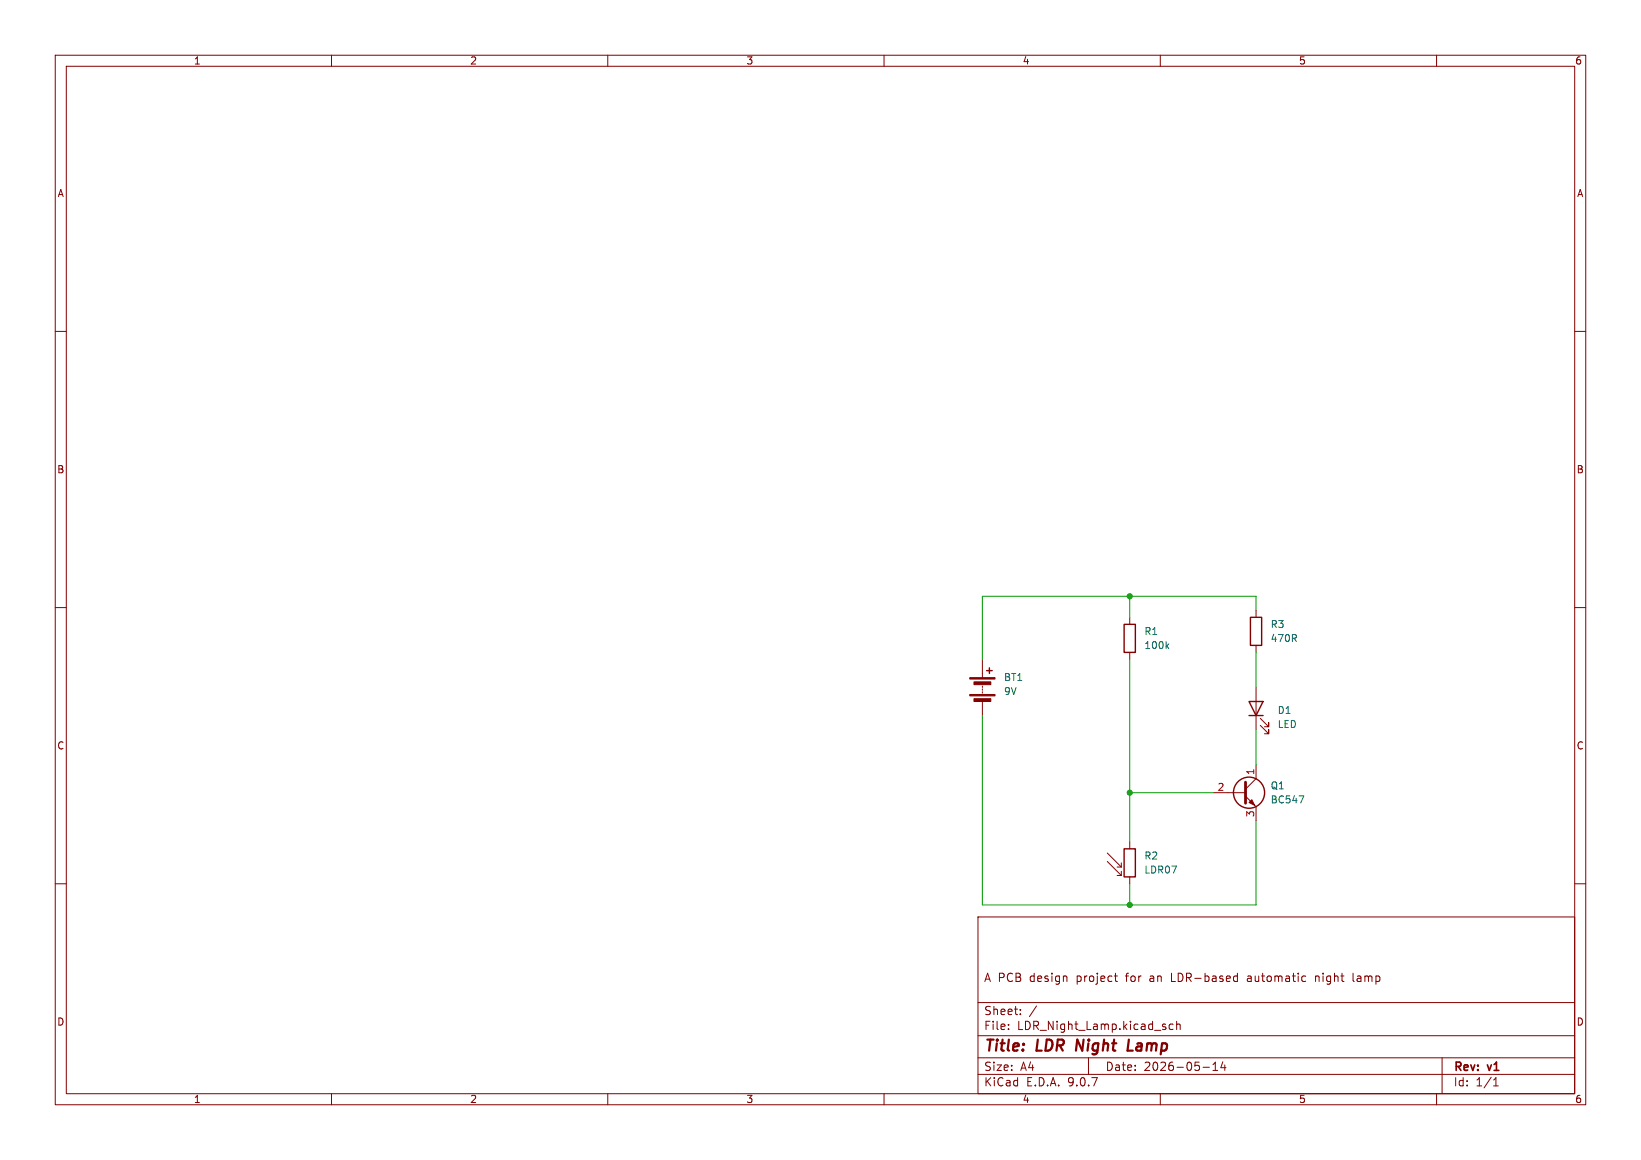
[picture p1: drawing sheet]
(kicad_sch
 (version 20250114)
 (generator "eeschema")
 (generator_version "9.0")
 (paper "A4")
 (title_block
  (title "LDR Night Lamp")
  (date "2026-05-14")
  (rev "v1")
  (comment 1 "A PCB design project for an LDR-based automatic night lamp"))
 (lib_symbols
  (symbol "Device:Battery"
   (pin_numbers (hide yes))
   (pin_names
    (offset 0) (hide yes)) (exclude_from_sim no) (in_bom yes) (on_board yes)
   (property "Reference" "BT" (at 2.54 2.54 0) (effects (font (size 1.27 1.27)) (justify left)))
   (property "Value" "Battery" (at 2.54 0 0) (effects (font (size 1.27 1.27)) (justify left)))
   (property "Footprint" "" (at 0 1.524 90) (effects (font (size 1.27 1.27)) (hide yes)))
   (property "Datasheet" "~" (at 0 1.524 90) (effects (font (size 1.27 1.27)) (hide yes)))
   (property "Description" "Multiple-cell battery" (at 0 0 0) (effects (font (size 1.27 1.27)) (hide yes)))
   (property "Sim.Device" "V" (at 0 0 0) (effects (font (size 1.27 1.27)) (hide yes)))
   (property "Sim.Type" "DC" (at 0 0 0) (effects (font (size 1.27 1.27)) (hide yes)))
   (property "Sim.Pins" "1=+ 2=-" (at 0 0 0) (effects (font (size 1.27 1.27)) (hide yes)))
   (symbol "Battery_0_1"
    (rectangle (start -2.286 1.778) (end 2.286 1.524) (stroke (width 0) (type default)) (fill (type outline)))
    (rectangle (start -2.286 -1.27) (end 2.286 -1.524) (stroke (width 0) (type default)) (fill (type outline)))
    (rectangle (start -1.524 1.016) (end 1.524 0.508) (stroke (width 0) (type default)) (fill (type outline)))
    (rectangle (start -1.524 -2.032) (end 1.524 -2.54) (stroke (width 0) (type default)) (fill (type outline)))
    (polyline (pts (xy 0 1.778) (xy 0 2.54)) (stroke (width 0) (type default)) (fill (type none)))
    (polyline (pts (xy 0 0) (xy 0 0.254)) (stroke (width 0) (type default)) (fill (type none)))
    (polyline (pts (xy 0 -0.508) (xy 0 -0.254)) (stroke (width 0) (type default)) (fill (type none)))
    (polyline (pts (xy 0 -1.016) (xy 0 -0.762)) (stroke (width 0) (type default)) (fill (type none)))
    (polyline (pts (xy 0.762 3.048) (xy 1.778 3.048)) (stroke (width 0.254) (type default)) (fill (type none)))
    (polyline (pts (xy 1.27 3.556) (xy 1.27 2.54)) (stroke (width 0.254) (type default)) (fill (type none))))
   (symbol "Battery_1_1"
    (pin passive line (at 0 5.08 270) (length 2.54) (name "+" (effects (font (size 1.27 1.27)))) (number "1" (effects (font (size 1.27 1.27)))))
    (pin passive line (at 0 -5.08 90) (length 2.54) (name "-" (effects (font (size 1.27 1.27)))) (number "2" (effects (font (size 1.27 1.27))))))
   (embedded_fonts no))
  (symbol "Device:LED"
   (pin_numbers (hide yes))
   (pin_names
    (offset 1.016) (hide yes)) (exclude_from_sim no) (in_bom yes) (on_board yes)
   (property "Reference" "D" (at 0 2.54 0) (effects (font (size 1.27 1.27))))
   (property "Value" "LED" (at 0 -2.54 0) (effects (font (size 1.27 1.27))))
   (property "Footprint" "" (at 0 0 0) (effects (font (size 1.27 1.27)) (hide yes)))
   (property "Datasheet" "~" (at 0 0 0) (effects (font (size 1.27 1.27)) (hide yes)))
   (property "Description" "Light emitting diode" (at 0 0 0) (effects (font (size 1.27 1.27)) (hide yes)))
   (property "Sim.Pins" "1=K 2=A" (at 0 0 0) (effects (font (size 1.27 1.27)) (hide yes)))
   (symbol "LED_0_1"
    (polyline (pts (xy -3.048 -0.762) (xy -4.572 -2.286) (xy -3.81 -2.286) (xy -4.572 -2.286) (xy -4.572 -1.524)) (stroke (width 0) (type default)) (fill (type none)))
    (polyline (pts (xy -1.778 -0.762) (xy -3.302 -2.286) (xy -2.54 -2.286) (xy -3.302 -2.286) (xy -3.302 -1.524)) (stroke (width 0) (type default)) (fill (type none)))
    (polyline (pts (xy -1.27 0) (xy 1.27 0)) (stroke (width 0) (type default)) (fill (type none)))
    (polyline (pts (xy -1.27 -1.27) (xy -1.27 1.27)) (stroke (width 0.254) (type default)) (fill (type none)))
    (polyline (pts (xy 1.27 -1.27) (xy 1.27 1.27) (xy -1.27 0) (xy 1.27 -1.27)) (stroke (width 0.254) (type default)) (fill (type none))))
   (symbol "LED_1_1"
    (pin passive line (at -3.81 0 0) (length 2.54) (name "K" (effects (font (size 1.27 1.27)))) (number "1" (effects (font (size 1.27 1.27)))))
    (pin passive line (at 3.81 0 180) (length 2.54) (name "A" (effects (font (size 1.27 1.27)))) (number "2" (effects (font (size 1.27 1.27))))))
   (embedded_fonts no))
  (symbol "Device:R"
   (pin_numbers (hide yes))
   (pin_names
    (offset 0)) (exclude_from_sim no) (in_bom yes) (on_board yes)
   (property "Reference" "R" (at 2.032 0 90) (effects (font (size 1.27 1.27))))
   (property "Value" "R" (at 0 0 90) (effects (font (size 1.27 1.27))))
   (property "Footprint" "" (at -1.778 0 90) (effects (font (size 1.27 1.27)) (hide yes)))
   (property "Datasheet" "~" (at 0 0 0) (effects (font (size 1.27 1.27)) (hide yes)))
   (property "Description" "Resistor" (at 0 0 0) (effects (font (size 1.27 1.27)) (hide yes)))
   (symbol "R_0_1"
    (rectangle (start -1.016 -2.54) (end 1.016 2.54) (stroke (width 0.254) (type default)) (fill (type none))))
   (symbol "R_1_1"
    (pin passive line (at 0 3.81 270) (length 1.27) (name "~" (effects (font (size 1.27 1.27)))) (number "1" (effects (font (size 1.27 1.27)))))
    (pin passive line (at 0 -3.81 90) (length 1.27) (name "~" (effects (font (size 1.27 1.27)))) (number "2" (effects (font (size 1.27 1.27))))))
   (embedded_fonts no))
  (symbol "Sensor_Optical:LDR07"
   (pin_numbers (hide yes))
   (pin_names
    (offset 0)) (exclude_from_sim no) (in_bom yes) (on_board yes)
   (property "Reference" "R" (at -5.08 0 90) (effects (font (size 1.27 1.27))))
   (property "Value" "LDR07" (at 1.905 0 90) (effects (font (size 1.27 1.27)) (justify top)))
   (property "Footprint" "OptoDevice:R_LDR_5.1x4.3mm_P3.4mm_Vertical" (at 4.445 0 90) (effects (font (size 1.27 1.27)) (hide yes)))
   (property "Datasheet" "http://www.tme.eu/de/Document/f2e3ad76a925811312d226c31da4cd7e/LDR07.pdf" (at 0 -1.27 0) (effects (font (size 1.27 1.27)) (hide yes)))
   (property "Description" "light dependent resistor" (at 0 0 0) (effects (font (size 1.27 1.27)) (hide yes)))
   (symbol "LDR07_0_1"
    (polyline (pts (xy -1.524 -0.762) (xy -4.064 1.778)) (stroke (width 0) (type default)) (fill (type none)))
    (polyline (pts (xy -1.524 -0.762) (xy -2.286 -0.762)) (stroke (width 0) (type default)) (fill (type none)))
    (polyline (pts (xy -1.524 -0.762) (xy -1.524 0)) (stroke (width 0) (type default)) (fill (type none)))
    (polyline (pts (xy -1.524 -2.286) (xy -4.064 0.254)) (stroke (width 0) (type default)) (fill (type none)))
    (polyline (pts (xy -1.524 -2.286) (xy -2.286 -2.286)) (stroke (width 0) (type default)) (fill (type none)))
    (polyline (pts (xy -1.524 -2.286) (xy -1.524 -1.524)) (stroke (width 0) (type default)) (fill (type none)))
    (rectangle (start -1.016 2.54) (end 1.016 -2.54) (stroke (width 0.254) (type default)) (fill (type none))))
   (symbol "LDR07_1_1"
    (pin passive line (at 0 3.81 270) (length 1.27) (name "~" (effects (font (size 1.27 1.27)))) (number "1" (effects (font (size 1.27 1.27)))))
    (pin passive line (at 0 -3.81 90) (length 1.27) (name "~" (effects (font (size 1.27 1.27)))) (number "2" (effects (font (size 1.27 1.27))))))
   (embedded_fonts no))
  (symbol "Transistor_BJT:BC547"
   (pin_names
    (offset 0) (hide yes)) (exclude_from_sim no) (in_bom yes) (on_board yes)
   (property "Reference" "Q" (at 5.08 1.905 0) (effects (font (size 1.27 1.27)) (justify left)))
   (property "Value" "BC547" (at 5.08 0 0) (effects (font (size 1.27 1.27)) (justify left)))
   (property "Footprint" "Package_TO_SOT_THT:TO-92_Inline" (at 5.08 -1.905 0) (effects (font (size 1.27 1.27)
    (italic yes)) (justify left) (hide yes)))
   (property "Datasheet" "https://www.onsemi.com/pub/Collateral/BC550-D.pdf" (at 0 0 0) (effects (font (size 1.27 1.27)) (justify left) (hide yes)))
   (property "Description" "0.1A Ic, 45V Vce, Small Signal NPN Transistor, TO-92" (at 0 0 0) (effects (font (size 1.27 1.27)) (hide yes)))
   (property "Sim.Device" "NPN" (at 0 0 0) (effects (font (size 1.27 1.27)) (hide yes)))
   (property "Sim.Pins" "1=C 2=B 3=E" (at 0 0 0) (effects (font (size 1.27 1.27)) (hide yes)))
   (symbol "BC547_0_1"
    (polyline (pts (xy -2.54 0) (xy 0.635 0)) (stroke (width 0) (type default)) (fill (type none)))
    (polyline (pts (xy 0.635 1.905) (xy 0.635 -1.905)) (stroke (width 0.508) (type default)) (fill (type none)))
    (circle (center 1.27 0) (radius 2.8194) (stroke (width 0.254) (type default)) (fill (type none))))
   (symbol "BC547_1_1"
    (polyline (pts (xy 0.635 0.635) (xy 2.54 2.54)) (stroke (width 0) (type default)) (fill (type none)))
    (polyline (pts (xy 0.635 -0.635) (xy 2.54 -2.54)) (stroke (width 0) (type default)) (fill (type none)))
    (polyline (pts (xy 1.27 -1.778) (xy 1.778 -1.27) (xy 2.286 -2.286) (xy 1.27 -1.778)) (stroke (width 0) (type default)) (fill (type outline)))
    (pin input line (at -5.08 0 0) (length 2.54) (name "B" (effects (font (size 1.27 1.27)))) (number "2" (effects (font (size 1.27 1.27)))))
    (pin passive line (at 2.54 5.08 270) (length 2.54) (name "C" (effects (font (size 1.27 1.27)))) (number "1" (effects (font (size 1.27 1.27)))))
    (pin passive line (at 2.54 -5.08 90) (length 2.54) (name "E" (effects (font (size 1.27 1.27)))) (number "3" (effects (font (size 1.27 1.27))))))
   (embedded_fonts no)))
 (junction
  (at 204.47 163.83)
  (diameter 0)
  (color 0 0 0 0))
 (junction
  (at 204.47 143.51)
  (diameter 0)
  (color 0 0 0 0))
 (junction
  (at 204.47 107.95)
  (diameter 0)
  (color 0 0 0 0))
 (wire
  (pts (xy 177.8 119.38) (xy 177.8 107.95))
  (stroke (width 0) (type default)))
 (wire
  (pts (xy 204.47 143.51) (xy 219.71 143.51))
  (stroke (width 0) (type default)))
 (wire
  (pts (xy 204.47 119.38) (xy 204.47 143.51))
  (stroke (width 0) (type default)))
 (wire
  (pts (xy 177.8 107.95) (xy 204.47 107.95))
  (stroke (width 0) (type default)))
 (wire
  (pts (xy 204.47 163.83) (xy 204.47 160.02))
  (stroke (width 0) (type default)))
 (wire
  (pts (xy 177.8 129.54) (xy 177.8 163.83))
  (stroke (width 0) (type default)))
 (wire
  (pts (xy 227.33 118.11) (xy 227.33 124.46))
  (stroke (width 0) (type default)))
 (wire
  (pts (xy 177.8 163.83) (xy 204.47 163.83))
  (stroke (width 0) (type default)))
 (wire
  (pts (xy 227.33 163.83) (xy 204.47 163.83))
  (stroke (width 0) (type default)))
 (wire
  (pts (xy 204.47 107.95) (xy 227.33 107.95))
  (stroke (width 0) (type default)))
 (wire
  (pts (xy 204.47 107.95) (xy 204.47 111.76))
  (stroke (width 0) (type default)))
 (wire
  (pts (xy 227.33 132.08) (xy 227.33 138.43))
  (stroke (width 0) (type default)))
 (wire
  (pts (xy 204.47 143.51) (xy 204.47 152.4))
  (stroke (width 0) (type default)))
 (wire
  (pts (xy 227.33 148.59) (xy 227.33 163.83))
  (stroke (width 0) (type default)))
 (wire
  (pts (xy 227.33 107.95) (xy 227.33 110.49))
  (stroke (width 0) (type default)))
 (symbol
  (lib_id "Device:R")
  (at 227.33 114.3 0)
  (unit 1)
  (exclude_from_sim no)
  (in_bom yes)
  (on_board yes)
  (dnp no)
  (fields_autoplaced yes)
  (property "Reference" "R3" (at 229.87 113.0299 0) (effects (font (size 1.27 1.27)) (justify left)))
  (property "Value" "470R" (at 229.87 115.5699 0) (effects (font (size 1.27 1.27)) (justify left)))
  (property "Footprint" "Resistor_THT:R_Axial_DIN0207_L6.3mm_D2.5mm_P15.24mm_Horizontal" (at 225.552 114.3 90) (effects (font (size 1.27 1.27)) (hide yes)))
  (property "Datasheet" "~" (at 227.33 114.3 0) (effects (font (size 1.27 1.27)) (hide yes)))
  (property "Description" "Resistor" (at 227.33 114.3 0) (effects (font (size 1.27 1.27)) (hide yes)))
  (pin "1")
  (pin "2"))
 (symbol
  (lib_id "Transistor_BJT:BC547")
  (at 224.79 143.51 0)
  (unit 1)
  (exclude_from_sim no)
  (in_bom yes)
  (on_board yes)
  (dnp no)
  (fields_autoplaced yes)
  (property "Reference" "Q1" (at 229.87 142.2399 0) (effects (font (size 1.27 1.27)) (justify left)))
  (property "Value" "BC547" (at 229.87 144.7799 0) (effects (font (size 1.27 1.27)) (justify left)))
  (property "Footprint" "Package_TO_SOT_THT:TO-92_Inline" (at 229.87 145.415 0) (effects (font (size 1.27 1.27)
    (italic yes)) (justify left) (hide yes)))
  (property "Datasheet" "https://www.onsemi.com/pub/Collateral/BC550-D.pdf" (at 224.79 143.51 0) (effects (font (size 1.27 1.27)) (justify left) (hide yes)))
  (property "Description" "0.1A Ic, 45V Vce, Small Signal NPN Transistor, TO-92" (at 224.79 143.51 0) (effects (font (size 1.27 1.27)) (hide yes)))
  (property "Sim.Device" "NPN" (at 224.79 143.51 0) (effects (font (size 1.27 1.27)) (hide yes)))
  (property "Sim.Pins" "1=C 2=B 3=E" (at 224.79 143.51 0) (effects (font (size 1.27 1.27)) (hide yes)))
  (pin "2")
  (pin "1")
  (pin "3"))
 (symbol
  (lib_id "Sensor_Optical:LDR07")
  (at 204.47 156.21 0)
  (unit 1)
  (exclude_from_sim no)
  (in_bom yes)
  (on_board yes)
  (dnp no)
  (fields_autoplaced yes)
  (property "Reference" "R2" (at 207.01 154.9399 0) (effects (font (size 1.27 1.27)) (justify left)))
  (property "Value" "LDR07" (at 207.01 157.4799 0) (effects (font (size 1.27 1.27)) (justify left)))
  (property "Footprint" "OptoDevice:R_LDR_5.1x4.3mm_P3.4mm_Vertical" (at 208.915 156.21 90) (effects (font (size 1.27 1.27)) (hide yes)))
  (property "Datasheet" "http://www.tme.eu/de/Document/f2e3ad76a925811312d226c31da4cd7e/LDR07.pdf" (at 204.47 157.48 0) (effects (font (size 1.27 1.27)) (hide yes)))
  (property "Description" "light dependent resistor" (at 204.47 156.21 0) (effects (font (size 1.27 1.27)) (hide yes)))
  (pin "2")
  (pin "1"))
 (symbol
  (lib_id "Device:LED")
  (at 227.33 128.27 90)
  (unit 1)
  (exclude_from_sim no)
  (in_bom yes)
  (on_board yes)
  (dnp no)
  (fields_autoplaced yes)
  (property "Reference" "D1" (at 231.14 128.5874 90) (effects (font (size 1.27 1.27)) (justify right)))
  (property "Value" "LED" (at 231.14 131.1274 90) (effects (font (size 1.27 1.27)) (justify right)))
  (property "Footprint" "LED_THT:LED_D5.0mm" (at 227.33 128.27 0) (effects (font (size 1.27 1.27)) (hide yes)))
  (property "Datasheet" "~" (at 227.33 128.27 0) (effects (font (size 1.27 1.27)) (hide yes)))
  (property "Description" "Light emitting diode" (at 227.33 128.27 0) (effects (font (size 1.27 1.27)) (hide yes)))
  (property "Sim.Pins" "1=K 2=A" (at 227.33 128.27 0) (effects (font (size 1.27 1.27)) (hide yes)))
  (pin "1")
  (pin "2"))
 (symbol
  (lib_id "Device:R")
  (at 204.47 115.57 180)
  (unit 1)
  (exclude_from_sim no)
  (in_bom yes)
  (on_board yes)
  (dnp no)
  (fields_autoplaced yes)
  (property "Reference" "R1" (at 207.01 114.2999 0) (effects (font (size 1.27 1.27)) (justify right)))
  (property "Value" "100k" (at 207.01 116.8399 0) (effects (font (size 1.27 1.27)) (justify right)))
  (property "Footprint" "Resistor_THT:R_Axial_DIN0207_L6.3mm_D2.5mm_P15.24mm_Horizontal" (at 206.248 115.57 90) (effects (font (size 1.27 1.27)) (hide yes)))
  (property "Datasheet" "~" (at 204.47 115.57 0) (effects (font (size 1.27 1.27)) (hide yes)))
  (property "Description" "Resistor" (at 204.47 115.57 0) (effects (font (size 1.27 1.27)) (hide yes)))
  (pin "2")
  (pin "1"))
 (symbol
  (lib_id "Device:Battery")
  (at 177.8 124.46 0)
  (unit 1)
  (exclude_from_sim no)
  (in_bom yes)
  (on_board yes)
  (dnp no)
  (fields_autoplaced yes)
  (property "Reference" "BT1" (at 181.61 122.6184 0) (effects (font (size 1.27 1.27)) (justify left)))
  (property "Value" "9V" (at 181.61 125.1584 0) (effects (font (size 1.27 1.27)) (justify left)))
  (property "Footprint" "Battery:BatteryHolder_MPD_BA9VPC_1xPP3" (at 177.8 122.936 90) (effects (font (size 1.27 1.27)) (hide yes)))
  (property "Datasheet" "~" (at 177.8 122.936 90) (effects (font (size 1.27 1.27)) (hide yes)))
  (property "Description" "Multiple-cell battery" (at 177.8 124.46 0) (effects (font (size 1.27 1.27)) (hide yes)))
  (property "Sim.Device" "V" (at 177.8 124.46 0) (effects (font (size 1.27 1.27)) (hide yes)))
  (property "Sim.Type" "DC" (at 177.8 124.46 0) (effects (font (size 1.27 1.27)) (hide yes)))
  (property "Sim.Pins" "1=+ 2=-" (at 177.8 124.46 0) (effects (font (size 1.27 1.27)) (hide yes)))
  (pin "1")
  (pin "2"))
 (sheet_instances
  (path ""
   (page "1")))
 (embedded_fonts no))
